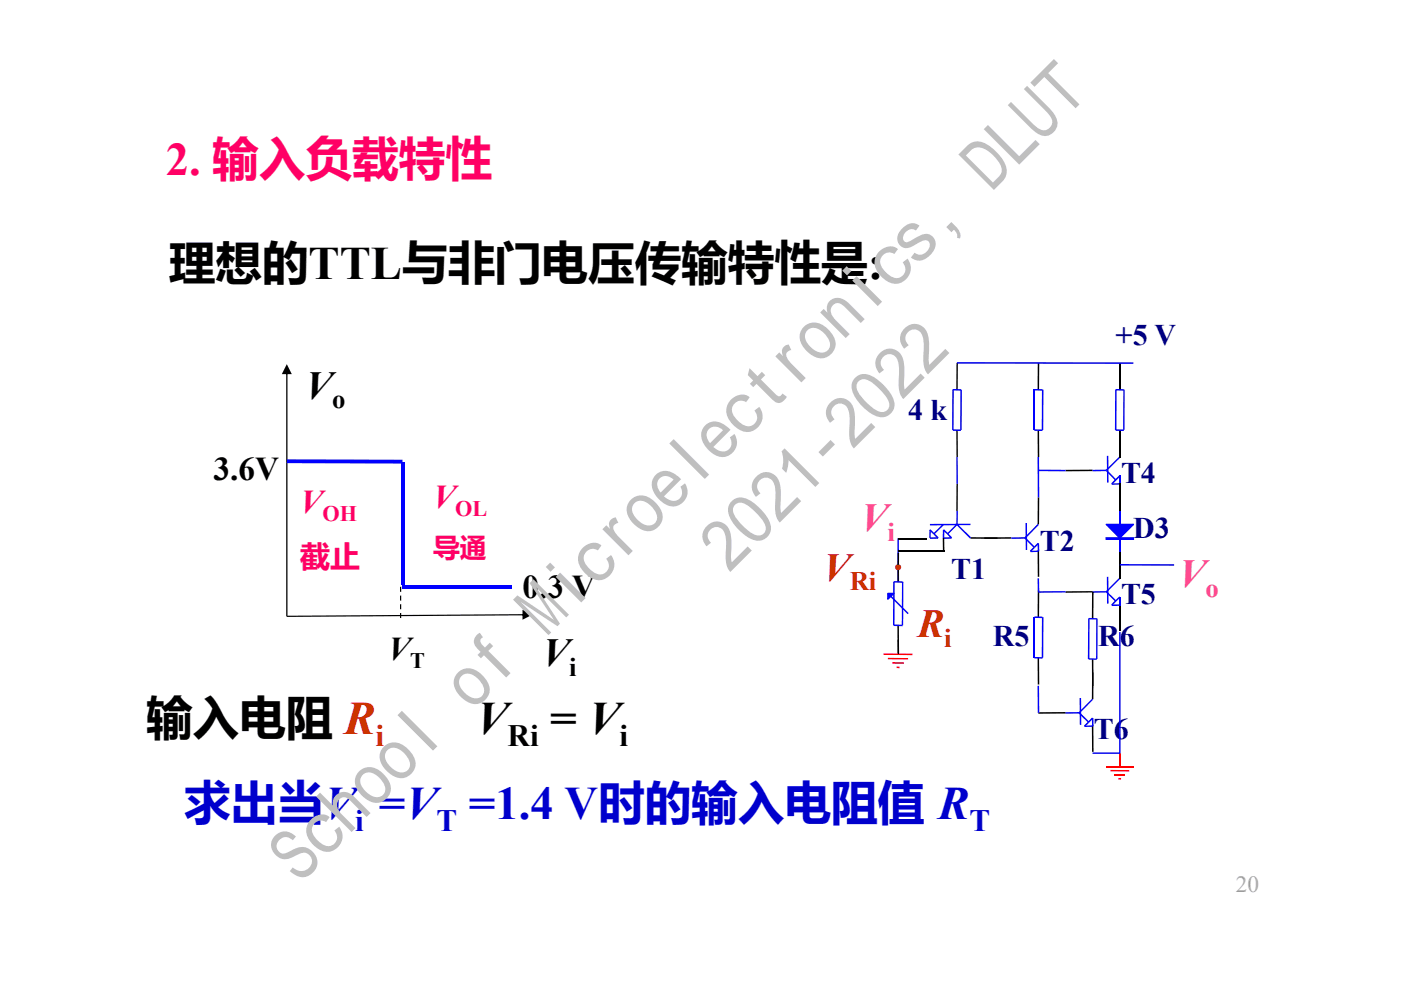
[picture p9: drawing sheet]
<svg xmlns="http://www.w3.org/2000/svg" width="297mm" height="210mm" viewBox="0 0 297 210" stroke-linecap="round" stroke-linejoin="round" font-family="sans-serif">
<g fill="#000">
<path d="M60.8 130.6v.3l50.3-.4v-.2zM110.8 129.3v2.1l2.1-1z"/>
<path d="M60.7 79v51.7h.3v-51.7zM60.8 77.2l-1 2.2h2.1z"/>
</g>
<g fill="#00f">
<path d="M60.8 97.4l24.5 .1v.8l-24.5-.1z"/>
<path d="M84.9 97.9h.8v26.1h-.8z"/>
<path d="M85.3 124.1h23.3v.8h-23.3z"/>
</g>
<path d="M84.8 124.5h.3v1h-.3zM84.8 126.3h.3v1.1h-.3zM84.8 128.2h.3v1h-.3zM84.8 130h.3v1.1h-.3z" fill="#000"/>
<path d="M190.4 114.2v9.2" fill="none" stroke="#00f" stroke-width=".36"/>
<path d="M187.3 138.8h6.2M189.2 140.6h2.5" fill="none" stroke="#f00" stroke-width=".36"/>
<path d="M188.3 139.7h4.2" fill="none" stroke="#f00" stroke-width=".34"/>
<path d="M190.1 141.4h.6v.3h-.6z" fill="#f00"/>
<path d="M190.4 135.7v3" fill="none" stroke="#f00" stroke-width=".36"/>
<path d="M190.4 117.2v6.2M190.4 132.6v6.1" fill="none" stroke="#000" stroke-width=".36"/>
<g fill="#00f">
<path d="M189.5 123.3h1.8v.3l-1.8-.1z"/>
<path d="M189.5 132.5h1.8v.3h-1.8z"/>
</g>
<path d="M191.4 123.4v9.2" fill="none" stroke="#00f" stroke-width=".34"/>
<path d="M189.5 123.4v9.2" fill="none" stroke="#00f" stroke-width=".36"/>
<g fill="#00f">
<path d="M188.8 126.6l.2-.2 3.7 3.6-.3 .3z"/>
<path d="M188.3 126l.1-.1v1.2l-.3-.1 1.3-1.2 .1 .2zM188.1 125.8l1.4-.1 .1 .2-1.4 1.3z"/>
</g>
<path d="M188.3 125.9h1.2l-1.2 1.2z" fill="#00f"/>
<circle cx="190.4" cy="120.3" r=".62" fill="#800000"/>
<path d="M189.8 120.3a.62 .62 0 0 1 1.2 0 .62 .62 0 0 1-1.2 0zM190.1 119.8l-.3 .4a.67 .67 0 0 0 .5 .7h.4l.3-.3a.61 .61 0 0 0-.2-.8 .61 .61 0 0 0-.7 0z" fill="#800000"/>
<path d="M225.9 99.8h5.7" fill="none" stroke="#000" stroke-width=".36"/>
<path d="M237.4 91.2v5.7M237.4 102.4v5.7" fill="none" stroke="#000" stroke-width=".32"/>
<g fill="#00f">
<path d="M234.5 99.7l2.8-2.9 .2 .2-2.8 2.9z"/>
<path d="M234.7 99.7l2 2-.3 .2-1.9-2z"/>
<path d="M236.4 101.7l.9-.9 .2 .2-.8 .9z"/>
<path d="M237.3 100.9h.3v1.7h-.3z"/>
<path d="M235.7 102.5h1.7v.3h-1.7z"/>
<path d="M236.4 101.7l.3 .2-.9 .8-.2-.2z"/>
</g>
<path d="M231.6 99.8h3M234.9 96.7v5.7" fill="none" stroke="#00f" stroke-width=".36"/>
<path d="M208.7 114.1h5.7M220.2 105.5v5.7M220.2 116.6v5.7" fill="none" stroke="#000" stroke-width=".36"/>
<g fill="#00f">
<path d="M220 111.1l.3 .2-2.9 2.9-.2-.2z"/>
<path d="M217.4 114l2 2-.2 .2-2-2z"/>
<path d="M219.2 116l.8-.9 .3 .3-.9 .8z"/>
<path d="M220 115.3h.3v1.6h-.3z"/>
<path d="M218.5 116.8h1.6l.1 .3h-1.7z"/>
<path d="M218.4 116.8l.8-.8 .2 .2-.8 .8z"/>
</g>
<path d="M214.4 114.1h2.9M217.6 110.9v5.7" fill="none" stroke="#00f" stroke-width=".36"/>
<path d="M225.9 125.6h5.7" fill="none" stroke="#000" stroke-width=".36"/>
<path d="M237.4 116.9v5.8M237.4 128v5.8" fill="none" stroke="#000" stroke-width=".32"/>
<g fill="#00f">
<path d="M234.5 125.4l2.8-2.8 .2 .2-2.8 2.8z"/>
<path d="M234.7 125.4l2 2-.3 .2-1.9-2z"/>
<path d="M236.4 127.4l.9-.9 .2 .2-.8 .9z"/>
<path d="M237.3 126.6h.3v1.8h-.3z"/>
<path d="M235.7 128.2h1.7v.3h-1.7z"/>
<path d="M236.4 127.4l.3 .2-.9 .9-.2-.3z"/>
</g>
<path d="M231.6 125.6h3M234.9 122.3v5.7" fill="none" stroke="#00f" stroke-width=".36"/>
<path d="M202.9 102.6v5.8" fill="none" stroke="#000" stroke-width=".34"/>
<path d="M205.8 114.1h5.7" fill="none" stroke="#000" stroke-width=".36"/>
<g fill="#00f">
<path d="M202.8 111.3l.2-.2 2.9 2.9-.2 .2z"/>
<path d="M200.8 113.1l2-2 .2 .2-2 2z"/>
<path d="M201 113.1l.9 .9-.2 .2-.9-.9z"/>
<path d="M200 114l1.8-.1v.4h-1.8z"/>
<path d="M199.9 112.4h.3v1.7h-.3z"/>
<path d="M200.1 112.3l.9 .8-.2 .2-.9-.8z"/>
</g>
<path d="M197.2 111.3h8.6" fill="none" stroke="#00f" stroke-width=".36"/>
<path d="M202.9 108.4v2.8" fill="none" stroke="#00f" stroke-width=".34"/>
<g fill="#00f">
<path d="M197.9 113.1l2-2 .2 .2-2 2z"/>
<path d="M198.1 113.1l.9 .9-.2 .2-.9-.9z"/>
<path d="M197.2 114l1.7-.1v.4h-1.7z"/>
<path d="M197.1 112.4h.3l-.1 1.7h-.3z"/>
<path d="M197.3 112.3l.8 .8-.2 .2-.8-.8z"/>
</g>
<path d="M200.1 114.1v2.8" fill="none" stroke="#000" stroke-width=".36"/>
<path d="M202.9 77v5.7M202.9 91.2v5.7" fill="none" stroke="#000" stroke-width=".34"/>
<g fill="#00f">
<path d="M202 82.5l1.7 .1v.3l-1.7-.1z"/>
<path d="M202 91.1h1.7v.3h-1.7z"/>
</g>
<path d="M202 82.7v8.5M203.8 82.7v8.5" fill="none" stroke="#00f" stroke-width=".36"/>
<path d="M237.4 77v5.7M237.4 91.2v5.7" fill="none" stroke="#000" stroke-width=".32"/>
<g fill="#00f">
<path d="M236.6 82.5l1.7 .1v.3l-1.8-.1z"/>
<path d="M236.6 91.1h1.7v.3h-1.8z"/>
</g>
<path d="M238.3 82.7v8.5" fill="none" stroke="#00f" stroke-width=".34"/>
<path d="M236.6 82.7v8.5" fill="none" stroke="#00f" stroke-width=".36"/>
<path d="M220.2 77v5.7M220.2 91.2v5.7" fill="none" stroke="#000" stroke-width=".36"/>
<g fill="#00f">
<path d="M219.3 82.5l1.7 .1v.3l-1.7-.1z"/>
<path d="M219.3 91.1h1.7v.3h-1.7z"/>
</g>
<path d="M221.1 82.7v8.5" fill="none" stroke="#00f" stroke-width=".36"/>
<path d="M219.3 82.7v8.5" fill="none" stroke="#00f" stroke-width=".3"/>
<path d="M220.2 125.2v5.7M220.2 139.5v5.7" fill="none" stroke="#000" stroke-width=".36"/>
<g fill="#00f">
<path d="M219.3 130.7l1.7 .1v.3h-1.7z"/>
<path d="M219.3 139.3l1.7 .1v.3h-1.7z"/>
</g>
<path d="M221.1 130.9v8.6" fill="none" stroke="#00f" stroke-width=".36"/>
<path d="M219.3 130.9v8.6" fill="none" stroke="#00f" stroke-width=".3"/>
<path d="M237.4 102.6v5.8M237.4 116.9v5.8" fill="none" stroke="#000" stroke-width=".32"/>
<path d="M237.4 108.4v8.5" fill="none" stroke="#00f" stroke-width=".32"/>
<path d="M234.6 114.2h5.7" fill="none" stroke="#00f" stroke-width=".25"/>
<g fill="#00f">
<path d="M234.4 113.9h6.1v.6h-6.1zM234.6 114.2h5.7l-.2 .2v-.3l.2 .2h-5.7l.1-.2v.3z"/>
<path d="M234.5 111.1h5.8l.1 .2-3 3-2.9-3zM234.7 111.1l2.8 2.9h-.2l2.9-2.9 .1 .3h-5.7z"/>
</g>
<path d="M234.6 111.2h5.7l-2.9 2.9z" fill="#00f"/>
<path d="M202.9 96.9v5.7" fill="none" stroke="#00f" stroke-width=".34"/>
<path d="M202.9 77h37.4M220.2 96.9v8.6" fill="none" stroke="#00f" stroke-width=".36"/>
<path d="M234.6 162.6h5.7M236.2 164.3h2.4" fill="none" stroke="#f00" stroke-width=".32"/>
<path d="M235.4 163.5h4" fill="none" stroke="#f00" stroke-width=".34"/>
<path d="M237.1 165l.6 .1v.3l-.6-.1z" fill="#f00"/>
<path d="M237.4 159.7v2.9" fill="none" stroke="#f00" stroke-width=".32"/>
<path d="M237.4 119.8h11.5" fill="none" stroke="#00f" stroke-width=".36"/>
<path d="M220.1 151.2h5.8M231.7 142.6v5.7M231.7 153.7v5.8" fill="none" stroke="#000" stroke-width=".36"/>
<g fill="#00f">
<path d="M231.5 148.2l.3 .2-2.9 2.9-.2-.2z"/>
<path d="M228.9 151.1l2 2-.2 .2-2-2z"/>
<path d="M231.5 152.2l.3 .2-.9 .9-.2-.2z"/>
<path d="M231.5 152.3h.3l.1 1.7h-.4z"/>
<path d="M229.9 153.9h1.7v.3h-1.7z"/>
<path d="M229.8 153.9l.9-.8 .2 .2-.9 .8z"/>
</g>
<path d="M225.9 151.2h2.9M229.1 148.1v5.7" fill="none" stroke="#00f" stroke-width=".36"/>
<path d="M231.7 125.5v5.7M231.7 139.8v5.7" fill="none" stroke="#000" stroke-width=".36"/>
<g fill="#00f">
<path d="M230.8 131.1h1.7v.3h-1.7z"/>
<path d="M230.8 139.6l1.7 .1v.3l-1.7-.1z"/>
</g>
<path d="M232.6 131.2v8.6" fill="none" stroke="#00f" stroke-width=".34"/>
<path d="M220.1 99.8h5.8M220.1 125.6h5.8M220.2 122.7v2.8M230.8 131.2v8.6M220.2 145.5v5.7" fill="none" stroke="#00f" stroke-width=".36"/>
<path d="M237.3 134.1h.3v25.6l-.2 .2h-5.8v-.3h5.8l-.1 .1z" fill="#00f"/>
<path d="M190.5 114.3h6M190.5 117h9.9" fill="none" stroke="#000" stroke-width=".25"/>
<g font-size="14.8" fill="#bfbfbf">
<text x="154.6" y="121.6" transform="rotate(-45 154.6 121.6)">2021-2022</text>
<text x="63.5" y="187.6" transform="rotate(-45 63.5 187.6)">School of Microelectronics, DLUT</text>
</g>
<text font-size="9.9" fill="#ff0065" x="35.2" y="37.1">2. 输入负载特性</text>
<g font-size="9.9">
<text x="35.8" y="59.1">理想的TTL与非门电压传输特性是:</text>
<text x="31" y="155.7">输入电阻 R</text>
<text x="101" y="155.8">V</text>
<text x="116.7" y="155.8">= V</text>
</g>
<text font-size="9.9" fill="#00c" x="39" y="173.7">求出当V =V =1.4 V时的输入电阻值 R</text>
<g font-size="8.5">
<text x="64.8" y="84.5">V</text>
<text x="115" y="141.3">V</text>
</g>
<g font-size="8.5" fill="#cc339a">
<text x="182.5" y="112.6">V</text>
<text x="249.9" y="124.5">V</text>
</g>
<g font-size="8.5" fill="#c30">
<text x="174.5" y="123.1">V</text>
<text x="194.5" y="135.1">R</text>
</g>
<g font-size="7">
<text x="45.3" y="101.8">3.6V</text>
<text x="110.8" y="126.9">0.3 V</text>
<text x="82.3" y="139.9">V</text>
</g>
<g font-size="7" fill="#ff0065">
<text x="91.8" y="107.7">V</text>
<text x="63.7" y="108.7">V</text>
</g>
<text font-size="6.6" fill="#c30" x="79.6" y="158.2">i</text>
<g font-size="6.6">
<text x="107.6" y="158.2">Ri</text>
<text x="131.4" y="158.2">i</text>
</g>
<g font-size="6.6" fill="#00c">
<text x="75.3" y="176.2">i</text>
<text x="92.6" y="176.2">T</text>
<text x="205.5" y="176.2">T</text>
</g>
<g font-size="6.3" fill="#000080">
<text x="236.5" y="73.1">+5 V</text>
<text x="192.5" y="89.1">4 k</text>
<text x="237.7" y="102.5">T4</text>
<text x="220.4" y="116.8">T2</text>
<text x="240.3" y="114.2">D3</text>
<text x="201.7" y="122.7">T1</text>
<text x="237.7" y="128.2">T5</text>
<text x="210.5" y="137.1">R5</text>
<text x="232.8" y="137">R6</text>
<text x="231.9" y="156.7">T6</text>
</g>
<text font-size="6.3" fill="#ff0065" x="63.7" y="120.3">截止</text>
<g font-size="5.7">
<text x="70.4" y="86.6">o</text>
<text x="120.7" y="143.4">i</text>
</g>
<text font-size="5.7" fill="#ff0065" x="91.8" y="118.2">导通</text>
<g font-size="5.7" fill="#cc339a">
<text x="188.2" y="114.7">i</text>
<text x="255.6" y="126.6">o</text>
</g>
<g font-size="5.7" fill="#c30">
<text x="180.1" y="125.2">Ri</text>
<text x="200.2" y="137.2">i</text>
</g>
<text font-size="4.9" fill="#a6a6a6" x="262" y="189.3">20</text>
<g font-size="4.7" fill="#ff0065">
<text x="68.4" y="110.5">OH</text>
<text x="96.5" y="109.4">OL</text>
</g>
<text font-size="4.7" x="87" y="141.6">T</text>
</svg>
